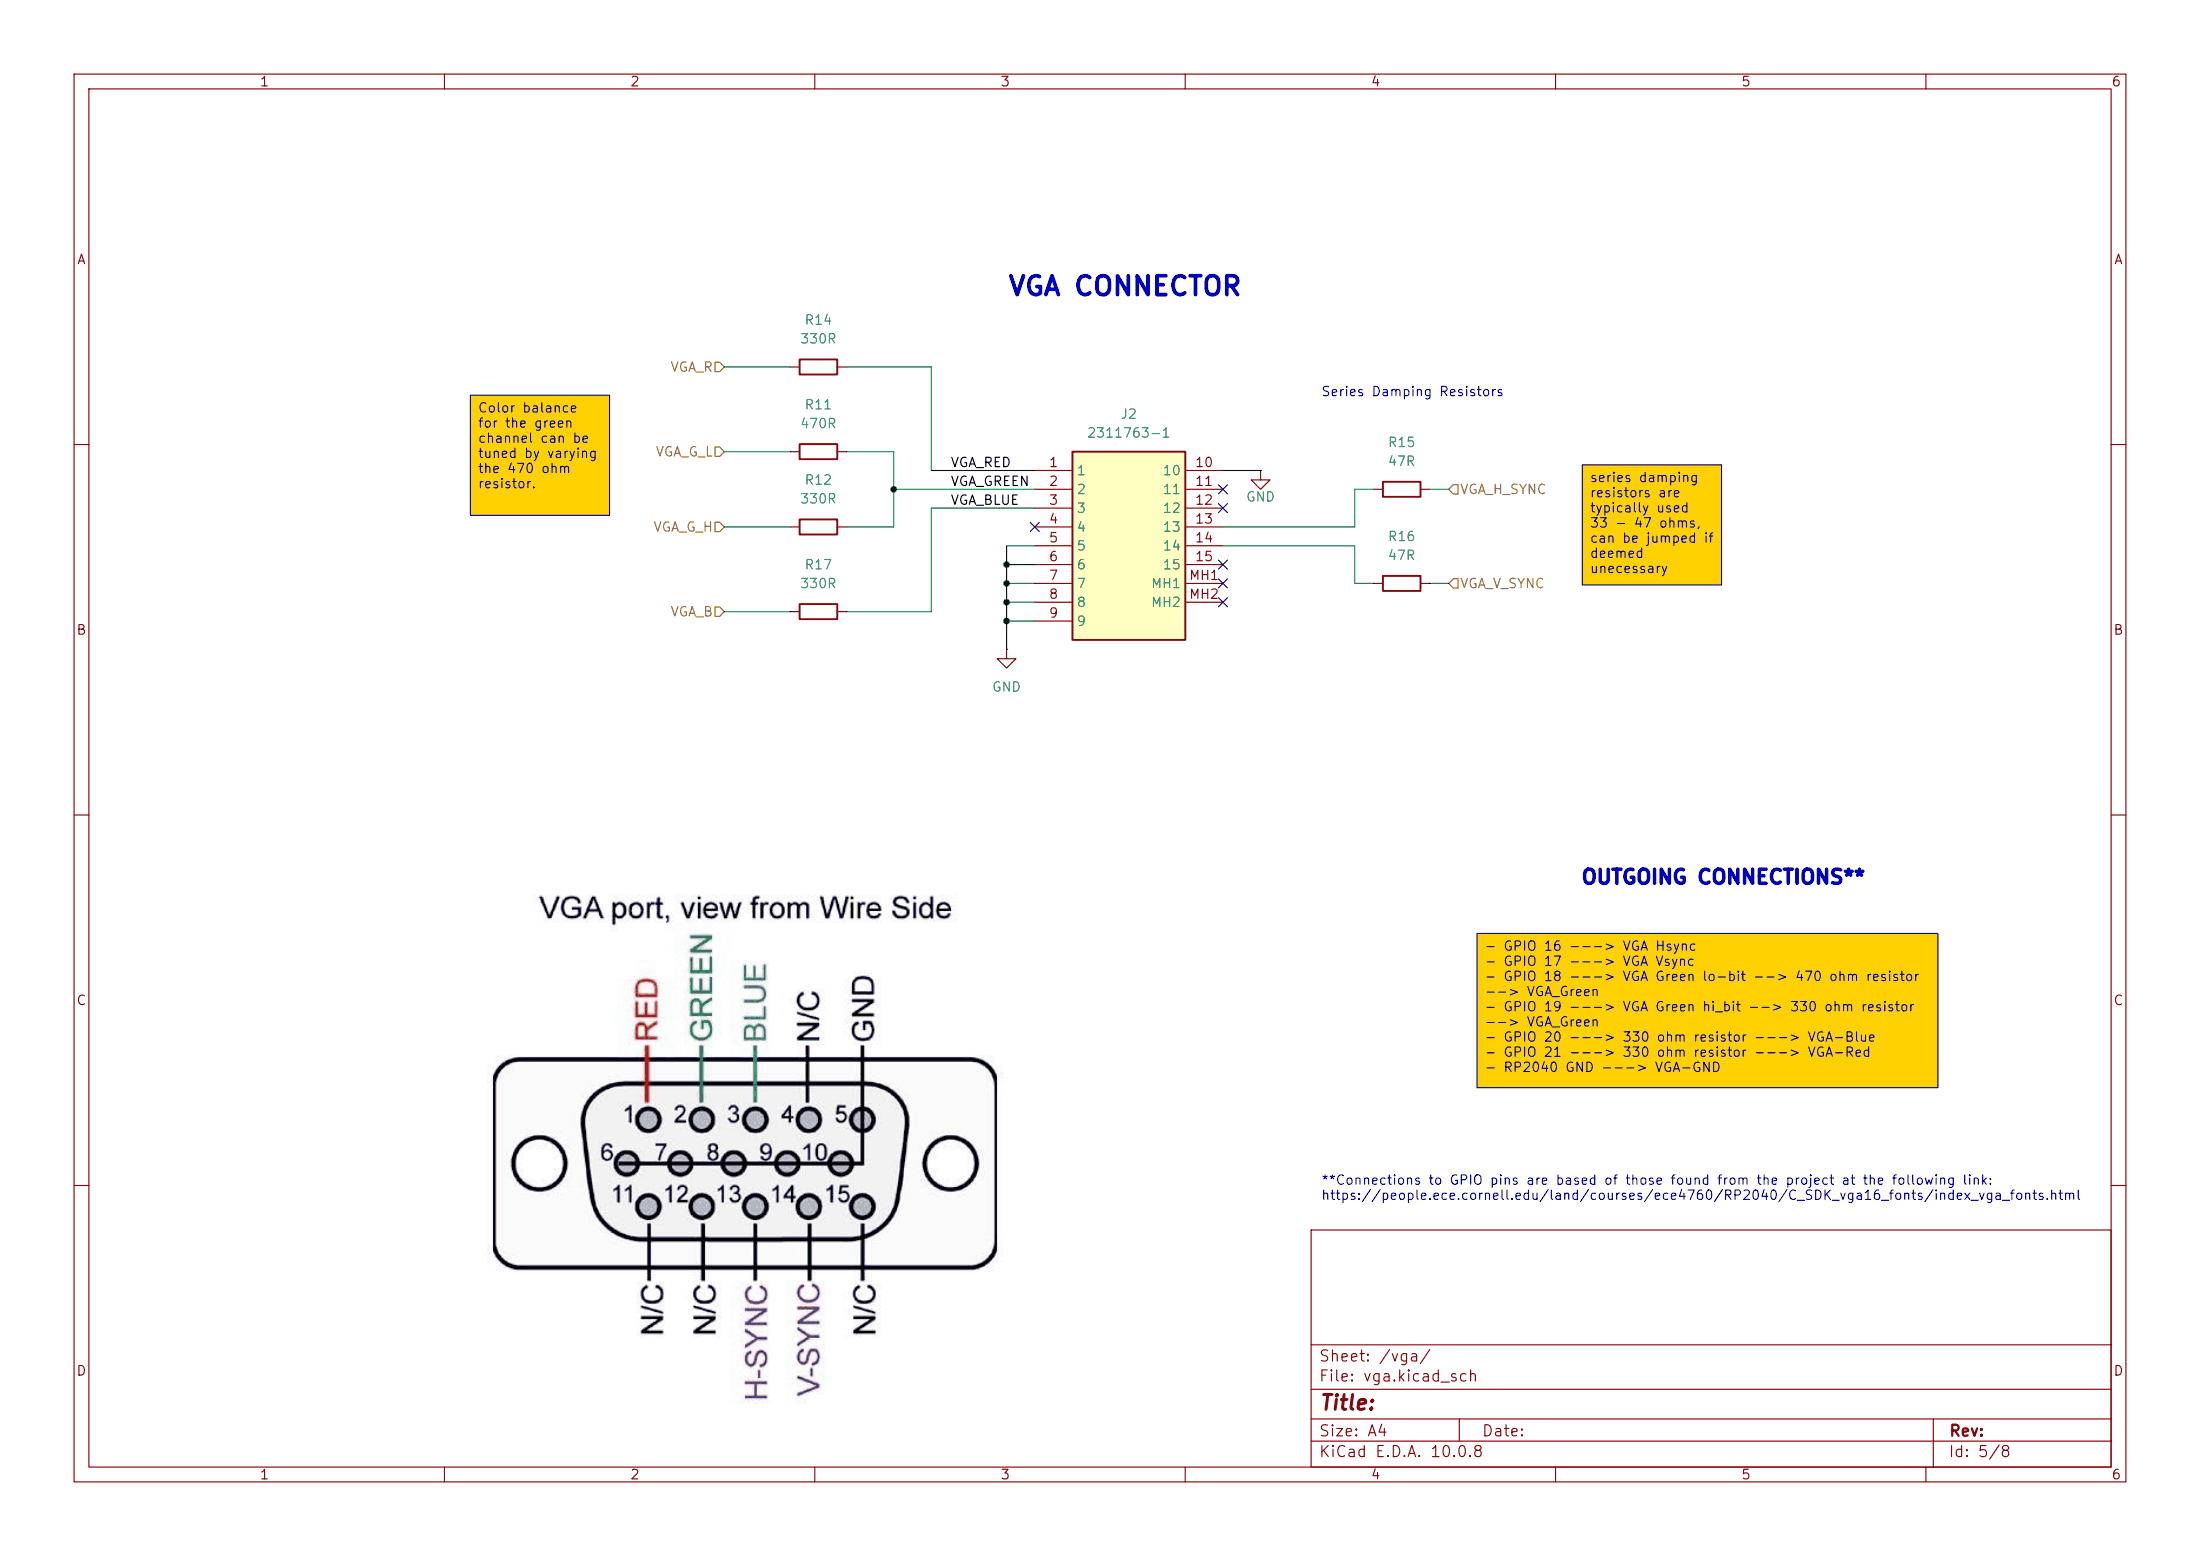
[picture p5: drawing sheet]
(kicad_sch
 (version 20260306)
 (generator "eeschema")
 (generator_version "10.0")
 (paper "A4")
 (lib_symbols
  (symbol "Device:R"
   (pin_numbers (hide yes))
   (pin_names
    (offset 0)) (exclude_from_sim no) (in_bom yes) (on_board yes)
   (in_pos_files yes)
   (duplicate_pin_numbers_are_jumpers no)
   (property "Reference" "R" (at 2.032 0 90) (show_name no) (do_not_autoplace no) (effects (font (size 1.27 1.27))))
   (property "Value" "R" (at 0 0 90) (show_name no) (do_not_autoplace no) (effects (font (size 1.27 1.27))))
   (property "Footprint" "" (at -1.778 0 90) (show_name no) (do_not_autoplace no) (hide yes) (effects (font (size 1.27 1.27))))
   (property "Datasheet" "" (at 0 0 0) (show_name no) (do_not_autoplace no) (hide yes) (effects (font (size 1.27 1.27))))
   (property "Description" "Resistor" (at 0 0 0) (show_name no) (do_not_autoplace no) (hide yes) (effects (font (size 1.27 1.27))))
   (symbol "R_0_1"
    (rectangle (start -1.016 -2.54) (end 1.016 2.54) (stroke (width 0.254) (type default)) (fill (type none))))
   (symbol "R_1_1"
    (pin passive line (at 0 3.81 270) (length 1.27) (name "" (effects (font (size 1.27 1.27)))) (number "1" (effects (font (size 1.27 1.27)))))
    (pin passive line (at 0 -3.81 90) (length 1.27) (name "" (effects (font (size 1.27 1.27)))) (number "2" (effects (font (size 1.27 1.27))))))
   (embedded_fonts no))
  (symbol "Project_Components:2311763-1" (exclude_from_sim no) (in_bom yes) (on_board yes)
   (in_pos_files yes)
   (duplicate_pin_numbers_are_jumpers no)
   (property "Reference" "J" (at 19.05 7.62 0) (show_name no) (do_not_autoplace no) (effects (font (size 1.27 1.27)) (justify left top)))
   (property "Value" "2311763-1" (at 19.05 5.08 0) (show_name no) (do_not_autoplace no) (effects (font (size 1.27 1.27)) (justify left top)))
   (property "Footprint" "Project_Components:23117631" (at 0 0 0) (show_name no) (do_not_autoplace no) (hide yes) (effects (font (size 1.27 1.27))))
   (property "Datasheet" "https://www.te.com/commerce/DocumentDelivery/DDEController?Action=showdoc" (at 19.05 -194.92 0) (show_name no) (do_not_autoplace no) (hide yes) (effects (font (size 1.27 1.27)) (justify left top)))
   (property "Description" "Body Features: Primary Product Color Black | Connector Profile Standard | Configuration Features: Number of Positions 15 | Number of Rows 3 | PCB Mount Orientation Right Angle | Contact Features: Contact Shape & Form Round | Contact Current Rating (Max) 3 AMP | Dimensions: Row-to-Row Spacing .077 INCH | Row-to-Row Spacing 1.98 MM | Housing Features: Centerline (Pitch) .09 INCH | Centerline (Pitch) 2.29 MM | Housing Material PBT GF | Mechanical Attachment: PCB Mount Retention With | PCB Mount Retention Type" (at 0 0 0) (show_name no) (do_not_autoplace no) (hide yes) (effects (font (size 1.27 1.27))))
   (property "Height" "12.8" (at 19.05 -394.92 0) (show_name no) (do_not_autoplace no) (hide yes) (effects (font (size 1.27 1.27)) (justify left top)))
   (property "Manufacturer_Name" "TE Connectivity" (at 19.05 -494.92 0) (show_name no) (do_not_autoplace no) (hide yes) (effects (font (size 1.27 1.27)) (justify left top)))
   (property "Manufacturer_Part_Number" "2311763-1" (at 19.05 -594.92 0) (show_name no) (do_not_autoplace no) (hide yes) (effects (font (size 1.27 1.27)) (justify left top)))
   (property "Mouser Part Number" "571-2311763-1" (at 19.05 -694.92 0) (show_name no) (do_not_autoplace no) (hide yes) (effects (font (size 1.27 1.27)) (justify left top)))
   (property "Mouser Price/Stock" "https://www.mouser.co.uk/ProductDetail/TE-Connectivity/2311763-1?qs=rrS6PyfT74ewswmjoKI%2FJA%3D%3D" (at 19.05 -794.92 0) (show_name no) (do_not_autoplace no) (hide yes) (effects (font (size 1.27 1.27)) (justify left top)))
   (property "Arrow Part Number" "2311763-1" (at 19.05 -894.92 0) (show_name no) (do_not_autoplace no) (hide yes) (effects (font (size 1.27 1.27)) (justify left top)))
   (property "Arrow Price/Stock" "https://www.arrow.com/en/products/2311763-1/te-connectivity.html?utm_currency=USD&region=nac" (at 19.05 -994.92 0) (show_name no) (do_not_autoplace no) (hide yes) (effects (font (size 1.27 1.27)) (justify left top)))
   (symbol "2311763-1_1_1"
    (rectangle (start 3.81 2.54) (end 19.05 -22.86) (stroke (width 0.254) (type default)) (fill (type background)))
    (pin passive line (at -1.27 0 0) (length 5.08) (name "1" (effects (font (size 1.27 1.27)))) (number "1" (effects (font (size 1.27 1.27)))))
    (pin passive line (at -1.27 -2.54 0) (length 5.08) (name "2" (effects (font (size 1.27 1.27)))) (number "2" (effects (font (size 1.27 1.27)))))
    (pin passive line (at -1.27 -5.08 0) (length 5.08) (name "3" (effects (font (size 1.27 1.27)))) (number "3" (effects (font (size 1.27 1.27)))))
    (pin passive line (at -1.27 -7.62 0) (length 5.08) (name "4" (effects (font (size 1.27 1.27)))) (number "4" (effects (font (size 1.27 1.27)))))
    (pin passive line (at -1.27 -10.16 0) (length 5.08) (name "5" (effects (font (size 1.27 1.27)))) (number "5" (effects (font (size 1.27 1.27)))))
    (pin passive line (at -1.27 -12.7 0) (length 5.08) (name "6" (effects (font (size 1.27 1.27)))) (number "6" (effects (font (size 1.27 1.27)))))
    (pin passive line (at -1.27 -15.24 0) (length 5.08) (name "7" (effects (font (size 1.27 1.27)))) (number "7" (effects (font (size 1.27 1.27)))))
    (pin passive line (at -1.27 -17.78 0) (length 5.08) (name "8" (effects (font (size 1.27 1.27)))) (number "8" (effects (font (size 1.27 1.27)))))
    (pin passive line (at -1.27 -20.32 0) (length 5.08) (name "9" (effects (font (size 1.27 1.27)))) (number "9" (effects (font (size 1.27 1.27)))))
    (pin passive line (at 24.13 0 180) (length 5.08) (name "10" (effects (font (size 1.27 1.27)))) (number "10" (effects (font (size 1.27 1.27)))))
    (pin passive line (at 24.13 -2.54 180) (length 5.08) (name "11" (effects (font (size 1.27 1.27)))) (number "11" (effects (font (size 1.27 1.27)))))
    (pin passive line (at 24.13 -5.08 180) (length 5.08) (name "12" (effects (font (size 1.27 1.27)))) (number "12" (effects (font (size 1.27 1.27)))))
    (pin passive line (at 24.13 -7.62 180) (length 5.08) (name "13" (effects (font (size 1.27 1.27)))) (number "13" (effects (font (size 1.27 1.27)))))
    (pin passive line (at 24.13 -10.16 180) (length 5.08) (name "14" (effects (font (size 1.27 1.27)))) (number "14" (effects (font (size 1.27 1.27)))))
    (pin passive line (at 24.13 -12.7 180) (length 5.08) (name "15" (effects (font (size 1.27 1.27)))) (number "15" (effects (font (size 1.27 1.27)))))
    (pin passive line (at 24.13 -15.24 180) (length 5.08) (name "MH1" (effects (font (size 1.27 1.27)))) (number "MH1" (effects (font (size 1.27 1.27)))))
    (pin passive line (at 24.13 -17.78 180) (length 5.08) (name "MH2" (effects (font (size 1.27 1.27)))) (number "MH2" (effects (font (size 1.27 1.27))))))
   (embedded_fonts no))
  (symbol "power:GND"
   (power global)
   (pin_numbers (hide yes))
   (pin_names
    (offset 0) (hide yes)) (exclude_from_sim no) (in_bom yes) (on_board yes)
   (in_pos_files yes)
   (duplicate_pin_numbers_are_jumpers no)
   (property "Reference" "#PWR" (at 0 -6.35 0) (show_name no) (do_not_autoplace no) (hide yes) (effects (font (size 1.27 1.27))))
   (property "Value" "GND" (at 0 -3.81 0) (show_name no) (do_not_autoplace no) (effects (font (size 1.27 1.27))))
   (property "Footprint" "" (at 0 0 0) (show_name no) (do_not_autoplace no) (hide yes) (effects (font (size 1.27 1.27))))
   (property "Datasheet" "" (at 0 0 0) (show_name no) (do_not_autoplace no) (hide yes) (effects (font (size 1.27 1.27))))
   (property "Description" "Power symbol creates a global label with name \"GND\" , ground" (at 0 0 0) (show_name no) (do_not_autoplace no) (hide yes) (effects (font (size 1.27 1.27))))
   (symbol "GND_0_1"
    (polyline (pts (xy 0 0) (xy 0 -1.27) (xy 1.27 -1.27) (xy 0 -2.54) (xy -1.27 -1.27) (xy 0 -1.27)) (stroke (width 0) (type default)) (fill (type none))))
   (symbol "GND_1_1"
    (pin power_in line (at 0 0 270) (length 0) (name "" (effects (font (size 1.27 1.27)))) (number "1" (effects (font (size 1.27 1.27))))))
   (embedded_fonts no)))
 (text "OUTGOING CONNECTIONS**\n\n"
  (exclude_from_sim no)
  (at 232.664 120.1421 0)
  (effects (font (size 1.905 1.905) (thickness 0.508)
    (bold yes))))
 (text "**Connections to GPIO pins are based of those found from the project at the following link:\nhttps://people.ece.cornell.edu/land/courses/ece4760/RP2040/C_SDK_vga16_fonts/index_vga_fonts.html"
  (exclude_from_sim no)
  (at 178.308 160.528 0)
  (effects (font (size 1.27 1.27)) (justify left)))
 (text ""
  (exclude_from_sim no)
  (at 194.564 54.102 0)
  (effects (font (size 1.27 1.27)) (justify left)))
 (text "VGA CONNECTOR"
  (exclude_from_sim no)
  (at 151.892 38.862 0)
  (effects (font (size 2.54 2.54) (thickness 0.508)
    (bold yes))))
 (text "Series Damping Resistors"
  (exclude_from_sim no)
  (at 178.308 53.086 0)
  (effects (font (size 1.27 1.27)) (justify left)))
 (text_box "series damping resistors are typically used 33 - 47 ohms, can be jumped if deemed unecessary"
  (exclude_from_sim no)
  (at 213.614 62.738 0)
  (size 18.796 16.2161)
  (margins 0.9525 0.9525 0.9525 0.9525)
  (stroke (width 0) (type solid))
  (fill (type color) (color 255 209 0 1))
  (effects (font (size 1.27 1.27)) (justify left top)))
 (text_box "Color balance for the green channel can be tuned by varying the 470 ohm resistor."
  (exclude_from_sim no)
  (at 63.5 53.34 0)
  (size 18.796 16.2161)
  (margins 0.9525 0.9525 0.9525 0.9525)
  (stroke (width 0) (type solid))
  (fill (type color) (color 255 209 0 1))
  (effects (font (size 1.27 1.27)) (justify left top)))
 (text_box "- GPIO 16 ---> VGA Hsync\n- GPIO 17 ---> VGA Vsync\n- GPIO 18 ---> VGA Green lo-bit --> 470 ohm resistor --> VGA_Green\n- GPIO 19 ---> VGA Green hi_bit --> 330 ohm resistor --> VGA_Green\n- GPIO 20 ---> 330 ohm resistor ---> VGA-Blue\n- GPIO 21 ---> 330 ohm resistor ---> VGA-Red\n- RP2040 GND ---> VGA-GND"
  (exclude_from_sim no)
  (at 199.39 125.9841 0)
  (size 62.23 20.8279)
  (margins 0.9525 0.9525 0.9525 0.9525)
  (stroke (width 0) (type solid))
  (fill (type color) (color 255 209 0 1))
  (effects (font (size 1.27 1.27)) (justify left top)))
 (junction
  (at 135.89 78.74)
  (diameter 0)
  (color 0 0 0 0))
 (junction
  (at 135.89 83.82)
  (diameter 0)
  (color 0 0 0 0))
 (junction
  (at 120.65 66.04)
  (diameter 0)
  (color 0 0 0 0))
 (junction
  (at 135.89 76.2)
  (diameter 0)
  (color 0 0 0 0))
 (junction
  (at 135.89 81.28)
  (diameter 0)
  (color 0 0 0 0))
 (no_connect
  (at 165.1 78.74))
 (no_connect
  (at 165.1 66.04))
 (no_connect
  (at 165.1 81.28))
 (no_connect
  (at 139.7 71.12))
 (no_connect
  (at 165.1 76.2))
 (no_connect
  (at 165.1 68.58))
 (wire
  (pts (xy 165.1 63.5) (xy 170.18 63.5))
  (stroke (width 0) (type default)))
 (wire
  (pts (xy 139.7 73.66) (xy 135.89 73.66))
  (stroke (width 0) (type default)))
 (wire
  (pts (xy 125.73 63.5) (xy 139.7 63.5))
  (stroke (width 0) (type default)))
 (wire
  (pts (xy 182.88 66.04) (xy 185.42 66.04))
  (stroke (width 0) (type default)))
 (wire
  (pts (xy 97.79 71.12) (xy 106.68 71.12))
  (stroke (width 0) (type default)))
 (wire
  (pts (xy 120.65 66.04) (xy 120.65 71.12))
  (stroke (width 0) (type default)))
 (wire
  (pts (xy 135.89 76.2) (xy 135.89 78.74))
  (stroke (width 0) (type default)))
 (wire
  (pts (xy 97.79 60.96) (xy 106.68 60.96))
  (stroke (width 0) (type default)))
 (wire
  (pts (xy 125.73 68.58) (xy 139.7 68.58))
  (stroke (width 0) (type default)))
 (wire
  (pts (xy 120.65 71.12) (xy 114.3 71.12))
  (stroke (width 0) (type default)))
 (wire
  (pts (xy 125.73 49.53) (xy 125.73 63.5))
  (stroke (width 0) (type default)))
 (wire
  (pts (xy 135.89 78.74) (xy 139.7 78.74))
  (stroke (width 0) (type default)))
 (wire
  (pts (xy 125.73 82.55) (xy 125.73 68.58))
  (stroke (width 0) (type default)))
 (wire
  (pts (xy 135.89 81.28) (xy 139.7 81.28))
  (stroke (width 0) (type default)))
 (wire
  (pts (xy 135.89 78.74) (xy 135.89 81.28))
  (stroke (width 0) (type default)))
 (wire
  (pts (xy 135.89 83.82) (xy 139.7 83.82))
  (stroke (width 0) (type default)))
 (wire
  (pts (xy 182.88 66.04) (xy 182.88 71.12))
  (stroke (width 0) (type default)))
 (wire
  (pts (xy 165.1 73.66) (xy 182.88 73.66))
  (stroke (width 0) (type default)))
 (wire
  (pts (xy 135.89 81.28) (xy 135.89 83.82))
  (stroke (width 0) (type default)))
 (wire
  (pts (xy 120.65 66.04) (xy 120.65 60.96))
  (stroke (width 0) (type default)))
 (wire
  (pts (xy 182.88 73.66) (xy 182.88 78.74))
  (stroke (width 0) (type default)))
 (wire
  (pts (xy 193.04 78.74) (xy 195.58 78.74))
  (stroke (width 0) (type default)))
 (wire
  (pts (xy 135.89 83.82) (xy 135.89 87.63))
  (stroke (width 0) (type default)))
 (wire
  (pts (xy 114.3 49.53) (xy 125.73 49.53))
  (stroke (width 0) (type default)))
 (wire
  (pts (xy 120.65 60.96) (xy 114.3 60.96))
  (stroke (width 0) (type default)))
 (wire
  (pts (xy 165.1 71.12) (xy 182.88 71.12))
  (stroke (width 0) (type default)))
 (wire
  (pts (xy 193.04 66.04) (xy 195.58 66.04))
  (stroke (width 0) (type default)))
 (wire
  (pts (xy 182.88 78.74) (xy 185.42 78.74))
  (stroke (width 0) (type default)))
 (wire
  (pts (xy 114.3 82.55) (xy 125.73 82.55))
  (stroke (width 0) (type default)))
 (wire
  (pts (xy 139.7 76.2) (xy 135.89 76.2))
  (stroke (width 0) (type default)))
 (wire
  (pts (xy 135.89 73.66) (xy 135.89 76.2))
  (stroke (width 0) (type default)))
 (wire
  (pts (xy 120.65 66.04) (xy 139.7 66.04))
  (stroke (width 0) (type default)))
 (wire
  (pts (xy 97.79 49.53) (xy 106.68 49.53))
  (stroke (width 0) (type default)))
 (wire
  (pts (xy 97.79 82.55) (xy 106.68 82.55))
  (stroke (width 0) (type default)))
 (image
  (at 100.584 154.432)
  (scale 1.87531)
  (data))
 (label "VGA_RED"
  (at 128.27 63.5 0)
  (effects (font (size 1.27 1.27)) (justify left bottom)))
 (label "VGA_BLUE"
  (at 128.27 68.58 0)
  (effects (font (size 1.27 1.27)) (justify left bottom)))
 (label "VGA_GREEN"
  (at 128.27 66.04 0)
  (effects (font (size 1.27 1.27)) (justify left bottom)))
 (hierarchical_label "VGA_V_SYNC"
  (shape input)
  (at 195.58 78.74 0)
  (effects (font (size 1.27 1.27)) (justify left)))
 (hierarchical_label "VGA_R"
  (shape input)
  (at 97.79 49.53 180)
  (effects (font (size 1.27 1.27)) (justify right)))
 (hierarchical_label "VGA_H_SYNC"
  (shape input)
  (at 195.58 66.04 0)
  (effects (font (size 1.27 1.27)) (justify left)))
 (hierarchical_label "VGA_G_L"
  (shape input)
  (at 97.79 60.96 180)
  (effects (font (size 1.27 1.27)) (justify right)))
 (hierarchical_label "VGA_G_H"
  (shape input)
  (at 97.79 71.12 180)
  (effects (font (size 1.27 1.27)) (justify right)))
 (hierarchical_label "VGA_B"
  (shape input)
  (at 97.79 82.55 180)
  (effects (font (size 1.27 1.27)) (justify right)))
 (symbol
  (lib_id "Project_Components:2311763-1")
  (at 140.97 63.5 0)
  (unit 1)
  (body_style 1)
  (exclude_from_sim no)
  (in_bom yes)
  (on_board yes)
  (in_pos_files yes)
  (dnp no)
  (fields_autoplaced yes)
  (property "Reference" "J2" (at 152.4 55.88 0) (show_name no) (do_not_autoplace no) (effects (font (size 1.27 1.27))))
  (property "Value" "2311763-1" (at 152.4 58.42 0) (show_name no) (do_not_autoplace no) (effects (font (size 1.27 1.27))))
  (property "Footprint" "Project_Components:23117631" (at 140.97 63.5 0) (hide yes) (show_name no) (do_not_autoplace no) (effects (font (size 1.27 1.27))))
  (property "Datasheet" "https://www.te.com/commerce/DocumentDelivery/DDEController?Action=showdoc" (at 160.02 258.42 0) (hide yes) (show_name no) (do_not_autoplace no) (effects (font (size 1.27 1.27)) (justify left top)))
  (property "Description" "Body Features: Primary Product Color Black | Connector Profile Standard | Configuration Features: Number of Positions 15 | Number of Rows 3 | PCB Mount Orientation Right Angle | Contact Features: Contact Shape & Form Round | Contact Current Rating (Max) 3 AMP | Dimensions: Row-to-Row Spacing .077 INCH | Row-to-Row Spacing 1.98 MM | Housing Features: Centerline (Pitch) .09 INCH | Centerline (Pitch) 2.29 MM | Housing Material PBT GF | Mechanical Attachment: PCB Mount Retention With | PCB Mount Retention Type" (at 140.97 63.5 0) (hide yes) (show_name no) (do_not_autoplace no) (effects (font (size 1.27 1.27))))
  (property "Height" "12.8" (at 160.02 458.42 0) (hide yes) (show_name no) (do_not_autoplace no) (effects (font (size 1.27 1.27)) (justify left top)))
  (property "Manufacturer_Name" "TE Connectivity" (at 160.02 558.42 0) (hide yes) (show_name no) (do_not_autoplace no) (effects (font (size 1.27 1.27)) (justify left top)))
  (property "Manufacturer_Part_Number" "2311763-1" (at 160.02 658.42 0) (hide yes) (show_name no) (do_not_autoplace no) (effects (font (size 1.27 1.27)) (justify left top)))
  (property "Mouser Part Number" "571-2311763-1" (at 160.02 758.42 0) (hide yes) (show_name no) (do_not_autoplace no) (effects (font (size 1.27 1.27)) (justify left top)))
  (property "Mouser Price/Stock" "https://www.mouser.co.uk/ProductDetail/TE-Connectivity/2311763-1?qs=rrS6PyfT74ewswmjoKI%2FJA%3D%3D" (at 160.02 858.42 0) (hide yes) (show_name no) (do_not_autoplace no) (effects (font (size 1.27 1.27)) (justify left top)))
  (property "Arrow Part Number" "2311763-1" (at 160.02 958.42 0) (hide yes) (show_name no) (do_not_autoplace no) (effects (font (size 1.27 1.27)) (justify left top)))
  (property "Arrow Price/Stock" "https://www.arrow.com/en/products/2311763-1/te-connectivity.html?utm_currency=USD&region=nac" (at 160.02 1058.42 0) (hide yes) (show_name no) (do_not_autoplace no) (effects (font (size 1.27 1.27)) (justify left top)))
  (pin "1")
  (pin "2")
  (pin "3")
  (pin "4")
  (pin "5")
  (pin "6")
  (pin "7")
  (pin "8")
  (pin "9")
  (pin "10")
  (pin "11")
  (pin "12")
  (pin "13")
  (pin "14")
  (pin "15")
  (pin "MH1")
  (pin "MH2"))
 (symbol
  (lib_id "Device:R")
  (at 110.49 71.12 90)
  (unit 1)
  (body_style 1)
  (exclude_from_sim no)
  (in_bom yes)
  (on_board yes)
  (in_pos_files yes)
  (dnp no)
  (fields_autoplaced yes)
  (property "Reference" "R12" (at 110.49 64.77 90) (show_name no) (do_not_autoplace no) (effects (font (size 1.27 1.27))))
  (property "Value" "330R" (at 110.49 67.31 90) (show_name no) (do_not_autoplace no) (effects (font (size 1.27 1.27))))
  (property "Footprint" "Resistor_SMD:R_0805_2012Metric_Pad1.20x1.40mm_HandSolder" (at 110.49 72.898 90) (hide yes) (show_name no) (do_not_autoplace no) (effects (font (size 1.27 1.27))))
  (property "Datasheet" "" (at 110.49 71.12 0) (hide yes) (show_name no) (do_not_autoplace no) (effects (font (size 1.27 1.27))))
  (property "Description" "Resistor" (at 110.49 71.12 0) (hide yes) (show_name no) (do_not_autoplace no) (effects (font (size 1.27 1.27))))
  (pin "1")
  (pin "2"))
 (symbol
  (lib_id "power:GND")
  (at 135.89 87.63 0)
  (unit 1)
  (body_style 1)
  (exclude_from_sim no)
  (in_bom yes)
  (on_board yes)
  (in_pos_files yes)
  (dnp no)
  (fields_autoplaced yes)
  (property "Reference" "#PWR04" (at 135.89 93.98 0) (hide yes) (show_name no) (do_not_autoplace no) (effects (font (size 1.27 1.27))))
  (property "Value" "GND" (at 135.89 92.71 0) (show_name no) (do_not_autoplace no) (effects (font (size 1.27 1.27))))
  (property "Footprint" "" (at 135.89 87.63 0) (hide yes) (show_name no) (do_not_autoplace no) (effects (font (size 1.27 1.27))))
  (property "Datasheet" "" (at 135.89 87.63 0) (hide yes) (show_name no) (do_not_autoplace no) (effects (font (size 1.27 1.27))))
  (property "Description" "Power symbol creates a global label with name \"GND\" , ground" (at 135.89 87.63 0) (hide yes) (show_name no) (do_not_autoplace no) (effects (font (size 1.27 1.27))))
  (pin "1"))
 (symbol
  (lib_id "power:GND")
  (at 170.18 63.5 0)
  (unit 1)
  (body_style 1)
  (exclude_from_sim no)
  (in_bom yes)
  (on_board yes)
  (in_pos_files yes)
  (dnp no)
  (property "Reference" "#PWR06" (at 170.18 69.85 0) (hide yes) (show_name no) (do_not_autoplace no) (effects (font (size 1.27 1.27))))
  (property "Value" "GND" (at 170.18 67.056 0) (show_name no) (do_not_autoplace no) (effects (font (size 1.27 1.27))))
  (property "Footprint" "" (at 170.18 63.5 0) (hide yes) (show_name no) (do_not_autoplace no) (effects (font (size 1.27 1.27))))
  (property "Datasheet" "" (at 170.18 63.5 0) (hide yes) (show_name no) (do_not_autoplace no) (effects (font (size 1.27 1.27))))
  (property "Description" "Power symbol creates a global label with name \"GND\" , ground" (at 170.18 63.5 0) (hide yes) (show_name no) (do_not_autoplace no) (effects (font (size 1.27 1.27))))
  (pin "1"))
 (symbol
  (lib_id "Device:R")
  (at 110.49 49.53 270)
  (mirror x)
  (unit 1)
  (body_style 1)
  (exclude_from_sim no)
  (in_bom yes)
  (on_board yes)
  (in_pos_files yes)
  (dnp no)
  (fields_autoplaced yes)
  (property "Reference" "R14" (at 110.49 43.18 90) (show_name no) (do_not_autoplace no) (effects (font (size 1.27 1.27))))
  (property "Value" "330R" (at 110.49 45.72 90) (show_name no) (do_not_autoplace no) (effects (font (size 1.27 1.27))))
  (property "Footprint" "Resistor_SMD:R_0805_2012Metric_Pad1.20x1.40mm_HandSolder" (at 110.49 51.308 90) (hide yes) (show_name no) (do_not_autoplace no) (effects (font (size 1.27 1.27))))
  (property "Datasheet" "" (at 110.49 49.53 0) (hide yes) (show_name no) (do_not_autoplace no) (effects (font (size 1.27 1.27))))
  (property "Description" "Resistor" (at 110.49 49.53 0) (hide yes) (show_name no) (do_not_autoplace no) (effects (font (size 1.27 1.27))))
  (pin "1")
  (pin "2"))
 (symbol
  (lib_id "Device:R")
  (at 110.49 82.55 270)
  (mirror x)
  (unit 1)
  (body_style 1)
  (exclude_from_sim no)
  (in_bom yes)
  (on_board yes)
  (in_pos_files yes)
  (dnp no)
  (fields_autoplaced yes)
  (property "Reference" "R17" (at 110.49 76.2 90) (show_name no) (do_not_autoplace no) (effects (font (size 1.27 1.27))))
  (property "Value" "330R" (at 110.49 78.74 90) (show_name no) (do_not_autoplace no) (effects (font (size 1.27 1.27))))
  (property "Footprint" "Resistor_SMD:R_0805_2012Metric_Pad1.20x1.40mm_HandSolder" (at 110.49 84.328 90) (hide yes) (show_name no) (do_not_autoplace no) (effects (font (size 1.27 1.27))))
  (property "Datasheet" "" (at 110.49 82.55 0) (hide yes) (show_name no) (do_not_autoplace no) (effects (font (size 1.27 1.27))))
  (property "Description" "Resistor" (at 110.49 82.55 0) (hide yes) (show_name no) (do_not_autoplace no) (effects (font (size 1.27 1.27))))
  (pin "1")
  (pin "2"))
 (symbol
  (lib_id "Device:R")
  (at 110.49 60.96 90)
  (unit 1)
  (body_style 1)
  (exclude_from_sim no)
  (in_bom yes)
  (on_board yes)
  (in_pos_files yes)
  (dnp no)
  (fields_autoplaced yes)
  (property "Reference" "R11" (at 110.49 54.61 90) (show_name no) (do_not_autoplace no) (effects (font (size 1.27 1.27))))
  (property "Value" "470R" (at 110.49 57.15 90) (show_name no) (do_not_autoplace no) (effects (font (size 1.27 1.27))))
  (property "Footprint" "Resistor_SMD:R_0805_2012Metric_Pad1.20x1.40mm_HandSolder" (at 110.49 62.738 90) (hide yes) (show_name no) (do_not_autoplace no) (effects (font (size 1.27 1.27))))
  (property "Datasheet" "" (at 110.49 60.96 0) (hide yes) (show_name no) (do_not_autoplace no) (effects (font (size 1.27 1.27))))
  (property "Description" "Resistor" (at 110.49 60.96 0) (hide yes) (show_name no) (do_not_autoplace no) (effects (font (size 1.27 1.27))))
  (pin "1")
  (pin "2"))
 (symbol
  (lib_id "Device:R")
  (at 189.23 78.74 90)
  (unit 1)
  (body_style 1)
  (exclude_from_sim no)
  (in_bom yes)
  (on_board yes)
  (in_pos_files yes)
  (dnp no)
  (fields_autoplaced yes)
  (property "Reference" "R16" (at 189.23 72.39 90) (show_name no) (do_not_autoplace no) (effects (font (size 1.27 1.27))))
  (property "Value" "47R" (at 189.23 74.93 90) (show_name no) (do_not_autoplace no) (effects (font (size 1.27 1.27))))
  (property "Footprint" "Resistor_SMD:R_0805_2012Metric_Pad1.20x1.40mm_HandSolder" (at 189.23 80.518 90) (hide yes) (show_name no) (do_not_autoplace no) (effects (font (size 1.27 1.27))))
  (property "Datasheet" "" (at 189.23 78.74 0) (hide yes) (show_name no) (do_not_autoplace no) (effects (font (size 1.27 1.27))))
  (property "Description" "Resistor" (at 189.23 78.74 0) (hide yes) (show_name no) (do_not_autoplace no) (effects (font (size 1.27 1.27))))
  (pin "1")
  (pin "2"))
 (symbol
  (lib_id "Device:R")
  (at 189.23 66.04 90)
  (unit 1)
  (body_style 1)
  (exclude_from_sim no)
  (in_bom yes)
  (on_board yes)
  (in_pos_files yes)
  (dnp no)
  (fields_autoplaced yes)
  (property "Reference" "R15" (at 189.23 59.69 90) (show_name no) (do_not_autoplace no) (effects (font (size 1.27 1.27))))
  (property "Value" "47R" (at 189.23 62.23 90) (show_name no) (do_not_autoplace no) (effects (font (size 1.27 1.27))))
  (property "Footprint" "Resistor_SMD:R_0805_2012Metric_Pad1.20x1.40mm_HandSolder" (at 189.23 67.818 90) (hide yes) (show_name no) (do_not_autoplace no) (effects (font (size 1.27 1.27))))
  (property "Datasheet" "" (at 189.23 66.04 0) (hide yes) (show_name no) (do_not_autoplace no) (effects (font (size 1.27 1.27))))
  (property "Description" "Resistor" (at 189.23 66.04 0) (hide yes) (show_name no) (do_not_autoplace no) (effects (font (size 1.27 1.27))))
  (pin "1")
  (pin "2")))
